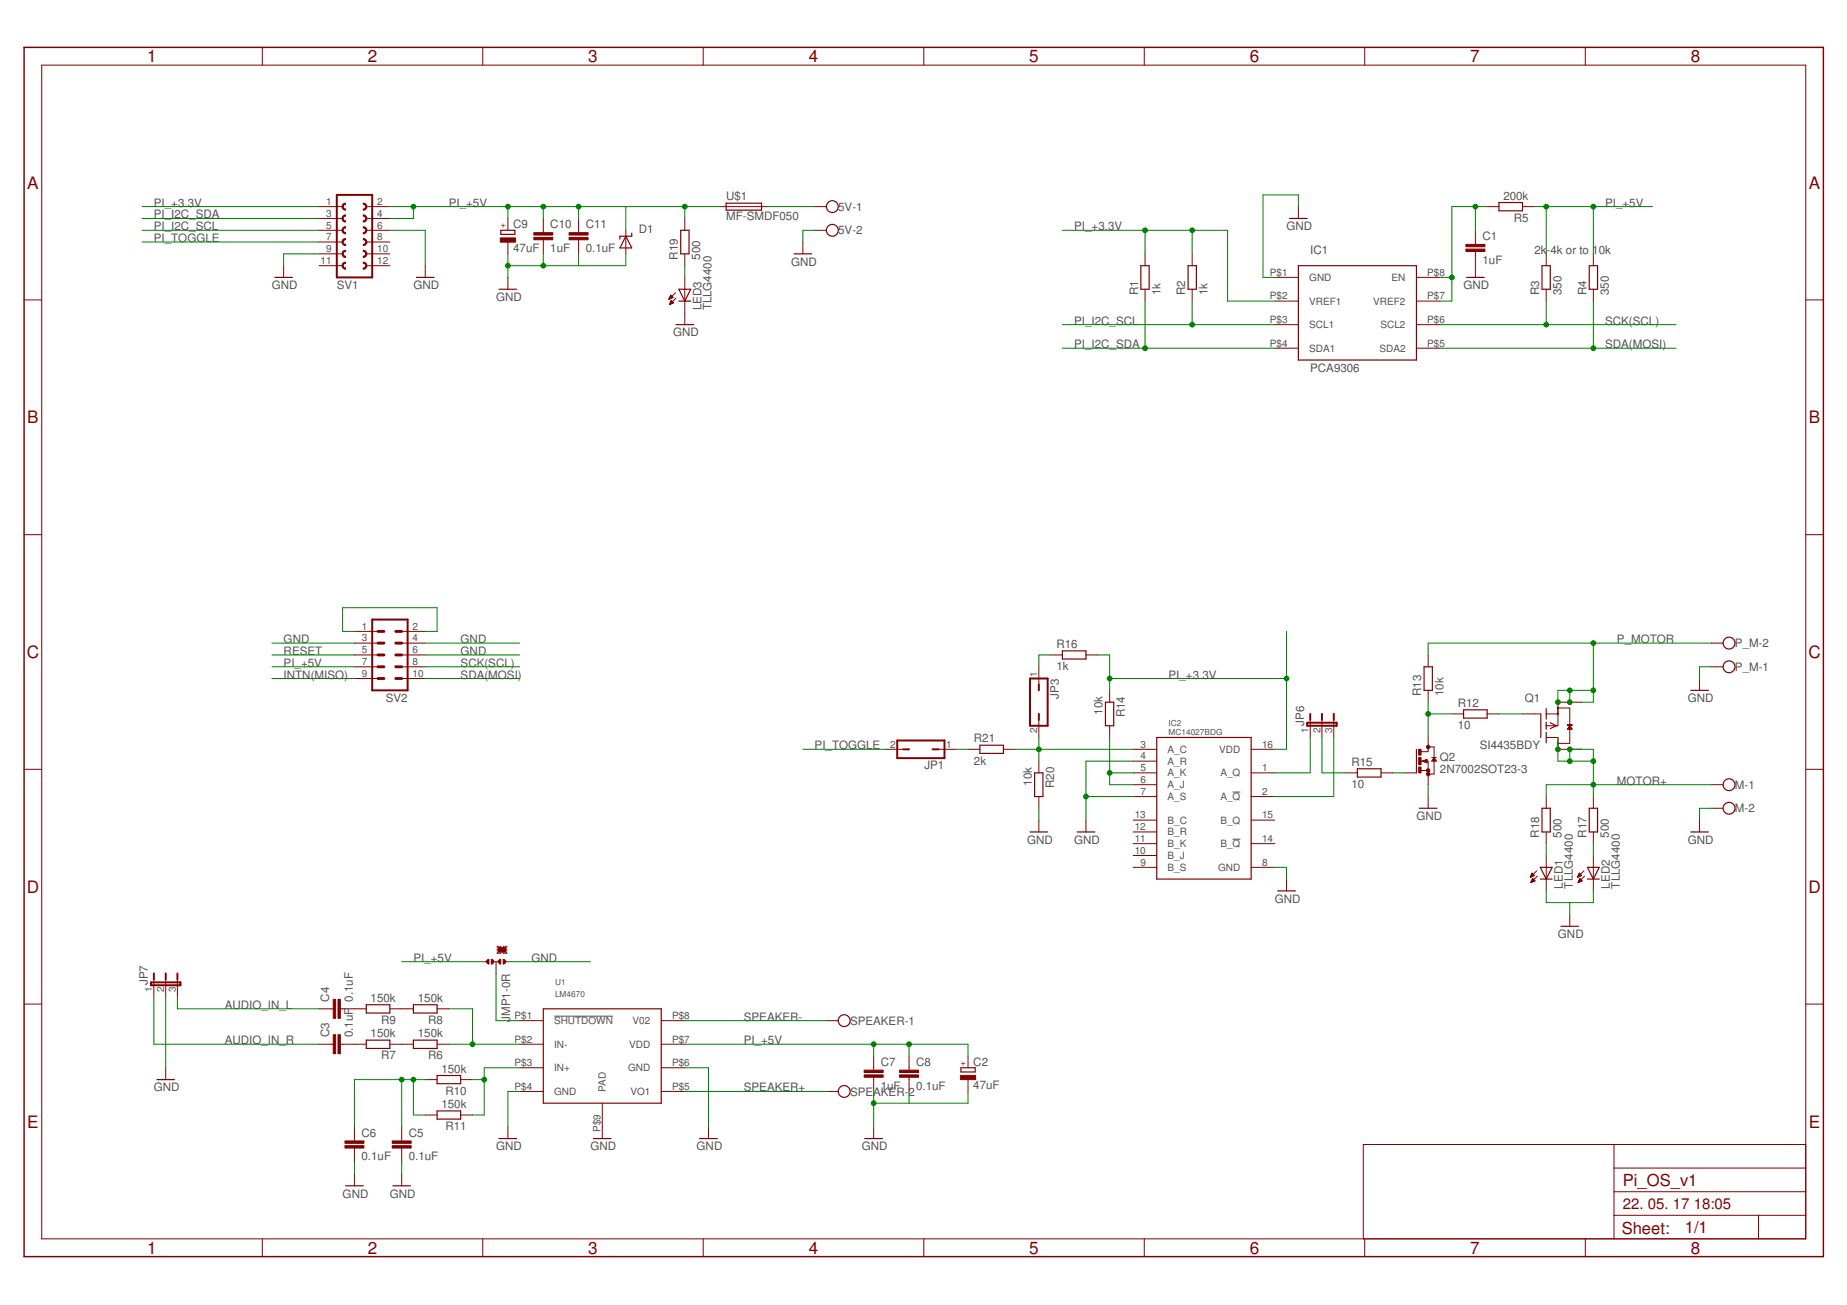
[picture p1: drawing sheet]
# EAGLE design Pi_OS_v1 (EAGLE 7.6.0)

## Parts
5V  W237-102  [W237-102]
C1  1uF  C-EUC1206  [C1206]
C2  47uF  CPOL-EU153CLV-0505  [153CLV-0505]
C3  0.1uF  C-EUC1206  [C1206]
C4  0.1uF  C-EUC1206  [C1206]
C5  0.1uF  C-EUC1206  [C1206]
C6  0.1uF  C-EUC1206  [C1206]
C7  1uF  C-EUC1206  [C1206]
C8  0.1uF  C-EUC1206  [C1206]
C9  47uF  CPOL-EU153CLV-0505  [153CLV-0505]
C10  1uF  C-EUC1206  [C1206]
C11  0.1uF  C-EUC1206  [C1206]
D1  SUPPRESSOR-SMBJ  [SMBJ]
IC1  PCA9306  [TSSOP8]
IC2  MC14027BDG  [SOIC16]
JMP1  0R-JUMPB  [B0R-JMP]
JP1  JP1Q  [JP1]
JP3  JP1Q  [JP1]
JP6  JP2E  [JP2]
JP7  JP2E  [JP2]
LED1  TLLG4400  [LED3MM]
LED2  TLLG4400  [LED3MM]
LED3  TLLG4400  [LED3MM]
M  W237-102  [W237-102]
P_M  W237-102  [W237-102]
Q1  SI4435BDY  [SOIC8]
Q2  2N7002SOT23-3  [SOT23]
R1  1k  R-EU_R0603  [R0603]
R2  1k  R-EU_R0603  [R0603]
R3  2k  R-EU_R0603  [R0603]
R4  2k  R-EU_R0603  [R0603]
R5  200k  R-EU_R0603  [R0603]
R6  150k  R-EU_R0603  [R0603]
R7  150k  R-EU_R0603  [R0603]
R8  150k  R-EU_R0603  [R0603]
R9  150k  R-EU_R0603  [R0603]
R10  150k  R-EU_R0603  [R0603]
R11  150k  R-EU_R0603  [R0603]
R12  10  R-EU_R0603  [R0603]
R13  10k  R-EU_R0603  [R0603]
R14  10k  R-EU_R0603  [R0603]
R15  10  R-EU_R0603  [R0603]
R16  1k  R-EU_R0603  [R0603]
R17  500  R-EU_R0603  [R0603]
R18  500  R-EU_R0603  [R0603]
R19  500  R-EU_R0603  [R0603]
R20  10k  R-EU_R0603  [R0603]
R21  2k  R-EU_R0603  [R0603]
SPEAKER  W237-102  [W237-102]
SV1  FE06-2  [FE06-2]
SV2  MA05-2  [MA05-2]
U1  LM4670  [MSOP-08P]
U$1  MF-SMDF050  [MF-SMDF050]

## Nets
AUDIO_IN_L: C4.1 JP7.3
AUDIO_IN_R: C3.1 JP7.1
GND: 5V.2 C1.2 C2.- C5.2 C6.2 C7.2 C8.2 C9.- C10.2 C11.2 D1.A IC1.P$1(GND) IC2.4(A_R) IC2.7(A_S) IC2.8(GND) JMP1.1 JP7.2 LED1.K(C) LED2.K(C) LED3.K(C) M.2 P_M.1 Q2.2(S) R20.2 SV1.6 SV1.9 SV2.3 SV2.4 SV2.6 U1.P$4(GND) U1.P$6(GND) U1.P$9(PAD)
INTN(MISO): SV2.9
MOTOR+ [sup_M]: M.1 Q1.5(D) Q1.6(D) Q1.7(D) Q1.8(D) R17.2 R18.2
N$1: JP6.2 R15.1
N$2: IC2.1(A_Q) JP6.1
N$3: IC2.2(A_!Q) JP6.3
N$4: 5V.1 U$1.2
N$5: C1.1 IC1.P$7(VREF2) IC1.P$8(EN) R5.2
N$6: IC2.5(A_K) IC2.6(A_J) R14.2
N$7: IC2.3(A_C) JP3.2 R20.1 R21.2
N$8: SV2.1 SV2.2
N$9: R6.1 R8.1 U1.P$2(IN-)
N$10: R10.1 R11.1 U1.P$3(IN+)
N$11: R6.2 R7.1
N$12: R8.2 R9.1
N$13: C3.2 R7.2
N$14: C4.2 R9.2
N$15: C5.1 C6.1 R10.2 R11.2
N$16: Q2.3(D) R12.1 R13.1
N$17: Q1.4(G) R12.2
N$18: Q2.1(G) R15.2
N$19: JP3.1 R16.1
N$20: JP1.1 R21.1
N$21: JMP1.2 U1.P$1(!SHUTDOWN)
N$27: LED2.A R17.1
N$28: LED1.A R18.1
N$29: LED3.A R19.1
P_MOTOR [sup_M]: P_M.2 Q1.1(S) Q1.2(S) Q1.3(S) R13.2
PI_+3.3V: IC1.P$2(VREF1) IC2.16(VDD) R1.2 R2.2 R14.1 R16.2 SV1.1
PI_+5V [sup5v]: C2.+ C7.1 C8.1 C9.+ C10.1 C11.1 D1.C JMP1.3 R3.2 R4.2 R5.1 R19.2 SV1.2 SV1.4 SV2.7 U1.P$7(VDD) U$1.1
PI_I2C_SCL: IC1.P$3(SCL1) R2.1 SV1.5
PI_I2C_SDA: IC1.P$4(SDA1) R1.1 SV1.3
PI_TOGGLE: JP1.2 SV1.7
RESET: SV2.5
SCK(SCL): IC1.P$6(SCL2) R3.1 SV2.8
SDA(MOSI): IC1.P$5(SDA2) R4.1 SV2.10
SPEAKER+: SPEAKER.2 U1.P$5(VO1)
SPEAKER-: SPEAKER.1 U1.P$8(V02)
Unconnected: IC2.9(B_S) IC2.10(B_J) IC2.11(B_K) IC2.12(B_R) IC2.13(B_C) IC2.14(B_!Q) IC2.15(B_Q) SV1.8 SV1.10 SV1.11 SV1.12

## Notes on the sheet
- 2k-4k or to 10k

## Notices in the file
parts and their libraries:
m-pad-2.1: License : GNU General Public License version 2 (see bottom)
